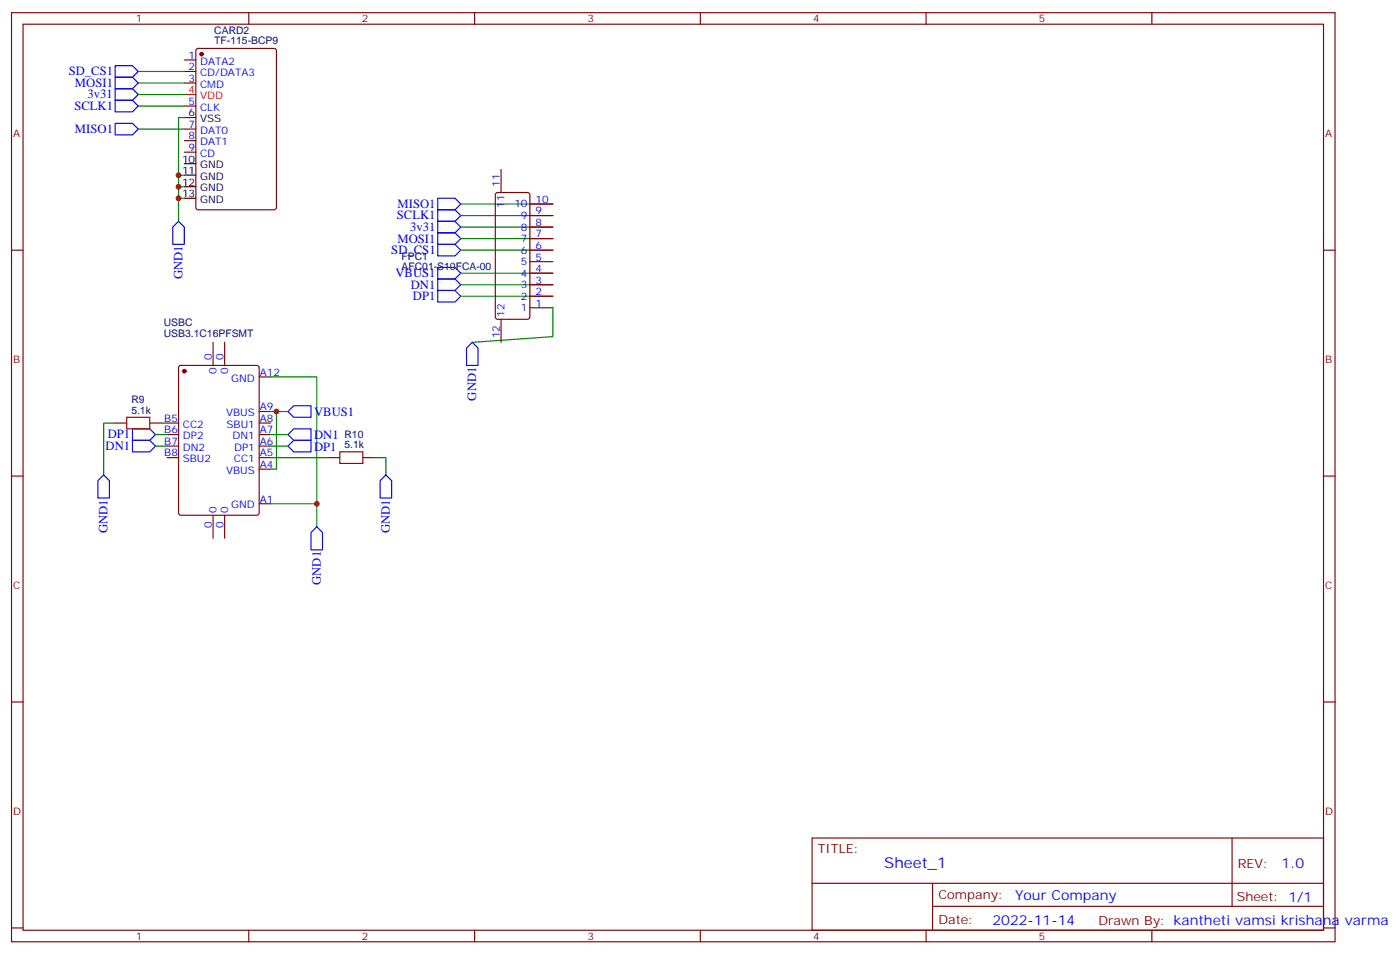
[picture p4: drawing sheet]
<svg xmlns="http://www.w3.org/2000/svg" width="429mm" height="292mm" viewBox="0 0 429 292" stroke-linecap="round" stroke-linejoin="round" font-family="sans-serif">
<g fill="none" stroke="#870000" stroke-width=".35">
<path d="M3.5 3.9h405.4v284.3h-405.4zM7.1 7.4h398.2v277.3h-398.2zM56.4 18.3h3.6M60.2 15l.5-.2h23.3l.6 .4 .1 48.3-.5 .7h-23.5l-.7-.5v-48.2zM76.2 3.9v3.5M145.3 3.9v3.5M214.5 3.9v3.5M283.6 3.9v3.5M352.8 3.9v3.5M56.4 21.9h3.6M56.4 25.4h3.6M56.4 32.5h3.6"/>
<path d="M56.4 39.5h3.6M56.4 43h3.6M56.4 46.6h3.6M151.9 59.1l.5-.2h9.2l.6 .4 .1 37.7-.5 .7h-9.4l-.7-.4v-37.7zM153.5 51.9v7M3.5 76.6h3.6M162.3 76.6h7M162.3 73h7M162.3 69.5h7M162.3 66h7M162.3 62.4h7M405.3 76.6h3.6"/>
<path d="M153.5 97.7v7.1M162.3 94.2h7M162.3 90.7h7M162.3 87.1h7M162.3 83.6h7M162.3 80.1h7M54.9 112l.5-.2h23.3l.6 .5 .1 44.7-.5 .6-23.5 .1-.7-.5v-44.7zM65.3 104.8v7M68.8 104.8v7M79.4 115.4h3.5M35.3 129.5h3.5M45.9 129.5h3.5"/>
<path d="M51.2 129.5h3.5M51.2 133h3.5M51.2 136.5h3.5M79.4 129.5h3.5M79.4 133h3.5M79.4 136.5h3.5M79.4 125.9h3.5M3.5 145.7h3.6M51.2 140.1h3.5M65.3 157.7v7M68.8 157.7v7M79.4 140.1h3.5"/>
<path d="M79.4 154.2h3.5M79.4 143.6h3.5M100.5 140.1h3.6M111.1 140.1h3.6M405.3 145.7h3.6M3.5 214.8h3.6M405.3 214.8h3.6M248.7 256.5h156.6v28.2h-156.6zM377.3 256.5v20.9M248.7 270.3h156.5M285.6 277.4h119.6M285.6 270.3v14.1"/>
<path d="M3.5 284h3.6M76.2 284.7v3.5M145.3 284.7v3.5M214.5 284.7v3.5M283.6 284.7v3.5M352.8 284.7v3.5M405.3 284h3.6"/>
</g>
<g fill="#870000" stroke="#870000" stroke-width=".35">
<circle cx="56.4" cy="113.6" r=".53"/>
<circle cx="61.7" cy="16.6" r=".53"/>
</g>
<path d="M56.4 28.9h3.6" fill="none" stroke="#f00" stroke-width=".35"/>
<path d="M56.4 36h3.6M56.4 50.1h3.6M56.4 53.6h3.6M56.4 57.1h3.6M56.4 60.7h3.6" fill="none" stroke="#000" stroke-width=".35"/>
<g fill="none" stroke="#00f" stroke-width=".35">
<path d="M35.3 20.1h5.3l1.7 1.8-1.7 1.7h-5.3zM35.3 23.6h5.3l1.7 1.8-1.7 1.8h-5.3zM35.3 27.2h5.3l1.7 1.7-1.7 1.8h-5.3zM35.3 30.7h5.3l1.7 1.8-1.7 1.7h-5.3zM35.3 37.7h5.3l1.7 1.8-1.7 1.8h-5.3zM54.7 67.7l1.7 1.8v5.3h-3.5v-5.3zM134.1 60.7h5.2l1.8 1.7-1.8 1.8h-5.2zM134.1 64.2h5.2l1.8 1.8-1.8 1.7h-5.2zM134.1 67.7h5.2l1.8 1.8-1.8 1.8h-5.2zM134.1 71.3h5.2l1.8 1.7-1.8 1.8h-5.2zM134.1 74.8h5.2l1.8 1.8-1.8 1.7h-5.2zM134.1 81.8h5.2l1.8 1.8-1.8 1.8h-5.2z"/>
<path d="M134.1 85.4h5.2l1.8 1.7-1.8 1.8h-5.2zM134.1 88.9h5.2l1.8 1.8-1.8 1.7h-5.2zM144.6 104.8l1.8 1.7v5.3h-3.5v-5.3zM40.6 131.2h5.3l1.7 1.8-1.7 1.8h-5.3zM40.6 134.8h5.3l1.7 1.7-1.7 1.8h-5.3zM88.2 136.5l1.8-1.7h5.2v3.5h-5.2zM88.2 133l1.8-1.8h5.2v3.6h-5.2zM88.2 125.9l1.8-1.7h5.2v3.5h-5.2zM31.7 145.3l1.8 1.8v5.3h-3.5v-5.3zM118.2 145.3l1.7 1.8v5.3h-3.5v-5.3zM97 161.2l1.8 1.8v5.3h-3.6v-5.3z"/>
</g>
<g fill="none" stroke="#008700" stroke-width=".35">
<path d="M42.3 21.9h14.1M42.3 25.4h14.1M42.3 28.9h14.1M42.3 32.5h14.1M42.3 39.5h14.1M56.4 36h-1.7v31.7M54.7 53.6h1.7M54.7 57.1h1.7M54.7 60.7h1.7M141.1 62.4h28.2M141.1 66h28.2M141.1 69.5h28.2"/>
<path d="M141.1 73h28.2M141.1 76.6h28.2M141.1 83.6h28.2M141.1 87.1h28.2M141.1 90.7h28.2M169.3 94.2v8.8l-24.7 1.8M82.9 115.4h14.1v45.8M35.3 129.5h-3.6v15.8M47.6 133h3.6M47.6 136.5h3.6M49.4 129.5h1.8M82.9 125.9h5.3"/>
<path d="M82.9 133h5.3M82.9 136.5h5.3M84.7 125.9v17.7h-1.8M82.9 154.2h14.1M82.9 140.1h17.6M114.7 140.1h3.5v5.2"/>
</g>
<path d="M38.8 127.7h7.1v3.5h-7.1zM104.1 138.3h7v3.5h-7z" fill="none" stroke="#a10000" stroke-width=".35"/>
<g fill="#c00">
<circle cx="54.7" cy="53.6" r=".88"/>
<circle cx="54.7" cy="57.1" r=".88"/>
<circle cx="54.7" cy="60.7" r=".88"/>
<circle cx="84.7" cy="125.9" r=".88"/>
<circle cx="97" cy="154.2" r=".88"/>
</g>
<text font-size="4.6" fill="#00f" x="270.8" y="265.5">Sheet_1</text>
<g font-size="4.2" fill="#00f">
<text x="392.5" y="265.7">1.0</text>
<text x="310.9" y="275.3">Your Company</text>
<text x="304" y="283.1">2022-11-14</text>
</g>
<g font-size="3.9" fill="#00f">
<text x="21.1" y="23.1">SD_CS1</text>
<text x="23" y="26.6">MOSI1</text>
<text x="22.8" y="33.7">SCLK1</text>
<text x="26.8" y="30.1">3v31</text>
<text x="23" y="40.7">MISO1</text>
<text x="121.7" y="63.6">MISO1</text>
<text x="121.6" y="67.2">SCLK1</text>
<text x="125.6" y="70.7">3v31</text>
<text x="119.8" y="77.8">SD_CS1</text>
<text x="121.7" y="74.2">MOSI1</text>
<text x="55.9" y="85.5" transform="rotate(-90 55.9 85.5)">GND1</text>
<text x="121.1" y="84.8">VBUS1</text>
<text x="125.8" y="88.3">DN1</text>
<text x="126.5" y="91.9">DP1</text>
<text x="145.9" y="122.6" transform="rotate(-90 145.9 122.6)">GND1</text>
<text x="96.2" y="127.3">VBUS1</text>
<text x="32.3" y="137.7">DN1</text>
<text x="33" y="134.2">DP1</text>
<text x="96.2" y="137.9">DP1</text>
<text x="96.2" y="134.4">DN1</text>
<text x="32.9" y="163.1" transform="rotate(-90 32.9 163.1)">GND1</text>
<text x="119.4" y="163.1" transform="rotate(-90 119.4 163.1)">GND1</text>
<text x="98.2" y="179" transform="rotate(-90 98.2 179)">GND1</text>
</g>
<g font-size="3.9" fill="#800">
<text x="250.5" y="261.1">TITLE:</text>
<text x="379.1" y="265.7">REV:</text>
<text x="287.4" y="275.3">Company:</text>
<text x="378.7" y="275.9">Sheet: 1/1</text>
<text x="287.4" y="282.9">Date:</text>
<text x="336.4" y="283">Drawn By: kantheti vamsi krishana varma</text>
</g>
<g font-size="3.2" fill="#800">
<text x="41.6" y="6.9">1</text>
<text x="110.8" y="6.9">2</text>
<text x="179.9" y="6.9">3</text>
<text x="249.1" y="6.9">4</text>
<text x="318.2" y="6.9">5</text>
<text x="4.1" y="42">A</text>
<text x="405.9" y="42">A</text>
<text x="4.1" y="111.1">B</text>
<text x="405.9" y="111.1">B</text>
<text x="4.1" y="180.3">C</text>
<text x="405.9" y="180.3">C</text>
<text x="4.1" y="249.4">D</text>
<text x="405.9" y="249.4">D</text>
<text x="41.6" y="287.7">1</text>
<text x="110.8" y="287.7">2</text>
<text x="179.9" y="287.7">3</text>
<text x="249.1" y="287.7">4</text>
<text x="318.2" y="287.7">5</text>
</g>
<g font-size="3.2" fill="#000080">
<text x="65.6" y="10.4">CARD2</text>
<text x="65.6" y="13.5">TF-115-BCP9</text>
<text x="123" y="82.6">AFC01-S10FCA-00</text>
<text x="123" y="79.5">FPC1</text>
<text x="50.2" y="99.9">USBC</text>
<text x="50.2" y="103">USB3.1C16PFSMT</text>
<text x="40.2" y="123.5">R9</text>
<text x="40.2" y="126.6">5.1k</text>
<text x="105.5" y="137.2">5.1k</text>
<text x="105.5" y="134.1">R10</text>
</g>
<g font-size="3.2" fill="#00f">
<text x="57.8" y="18">1</text>
<text x="57.8" y="21.5">2</text>
<text x="61.3" y="19.8">DATA2</text>
<text x="61.3" y="23.3">CD/DATA3</text>
<text x="57.8" y="25">3</text>
<text x="61.3" y="26.8">CMD</text>
<text x="57.8" y="32.1">5</text>
<text x="61.3" y="33.9">CLK</text>
<text x="57.8" y="39.2">7</text>
<text x="61.3" y="40.9">DAT0</text>
<text x="57.8" y="42.7">8</text>
<text x="57.8" y="46.2">9</text>
<text x="61.3" y="44.4">DAT1</text>
<text x="61.3" y="48">CD</text>
<text x="153.1" y="57.1" transform="rotate(-90 153.1 57.1)">11</text>
<text x="154.5" y="63.7" transform="rotate(-90 154.5 63.7)">11</text>
<text x="157.5" y="63.5">10</text>
<text x="164" y="65.6">9</text>
<text x="164" y="62.1">10</text>
<text x="159.6" y="70.6">8</text>
<text x="159.6" y="67">9</text>
<text x="164" y="69.1">8</text>
<text x="159.6" y="77.6">6</text>
<text x="159.6" y="74.1">7</text>
<text x="164" y="76.2">6</text>
<text x="164" y="72.7">7</text>
<text x="159.6" y="81.1">5</text>
<text x="164" y="83.3">4</text>
<text x="164" y="79.7">5</text>
<text x="159.6" y="88.2">3</text>
<text x="159.6" y="84.7">4</text>
<text x="164" y="86.8">3</text>
<text x="159.6" y="95.2">1</text>
<text x="159.6" y="91.7">2</text>
<text x="164" y="93.8">1</text>
<text x="164" y="90.3">2</text>
<text x="154.5" y="97" transform="rotate(-90 154.5 97)">12</text>
<text x="153.1" y="103.5" transform="rotate(-90 153.1 103.5)">12</text>
<text x="64.9" y="110.1" transform="rotate(-90 64.9 110.1)">0</text>
<text x="68.4" y="110.1" transform="rotate(-90 68.4 110.1)">0</text>
<text x="66.3" y="114.6" transform="rotate(-90 66.3 114.6)">0</text>
<text x="69.8" y="114.6" transform="rotate(-90 69.8 114.6)">0</text>
<text x="70.8" y="116.8">GND</text>
<text x="79.6" y="115">A12</text>
<text x="79.6" y="125.6">A9</text>
<text x="50.3" y="129.1">B5</text>
<text x="56" y="130.9">CC2</text>
<text x="69.2" y="127.4">VBUS</text>
<text x="69.4" y="130.9">SBU1</text>
<text x="79.6" y="129.1">A8</text>
<text x="50.3" y="132.6">B6</text>
<text x="50.3" y="136.2">B7</text>
<text x="56" y="134.4">DP2</text>
<text x="56" y="137.9">DN2</text>
<text x="71.2" y="134.4">DN1</text>
<text x="71.7" y="137.9">DP1</text>
<text x="79.6" y="136.2">A6</text>
<text x="79.6" y="132.6">A7</text>
<text x="50.3" y="139.7">B8</text>
<text x="56" y="141.5">SBU2</text>
<text x="71.6" y="141.5">CC1</text>
<text x="79.6" y="143.2">A4</text>
<text x="79.6" y="139.7">A5</text>
<text x="69.2" y="145">VBUS</text>
<text x="70.8" y="155.6">GND</text>
<text x="79.6" y="153.8">A1</text>
<text x="64.9" y="161.5" transform="rotate(-90 64.9 161.5)">0</text>
<text x="66.3" y="157" transform="rotate(-90 66.3 157)">0</text>
<text x="68.4" y="161.5" transform="rotate(-90 68.4 161.5)">0</text>
<text x="69.8" y="157" transform="rotate(-90 69.8 157)">0</text>
</g>
<g font-size="3.2" fill="#f00">
<text x="57.8" y="28.6">4</text>
<text x="61.3" y="30.3">VDD</text>
</g>
<g font-size="3.2">
<text x="57.8" y="35.6">6</text>
<text x="61.3" y="37.4">VSS</text>
<text x="55.8" y="49.7">10</text>
<text x="55.8" y="53.3">11</text>
<text x="61.3" y="51.5">GND</text>
<text x="55.8" y="56.8">12</text>
<text x="61.3" y="55">GND</text>
<text x="61.3" y="58.6">GND</text>
<text x="55.8" y="60.3">13</text>
<text x="61.3" y="62.1">GND</text>
</g>
</svg>
